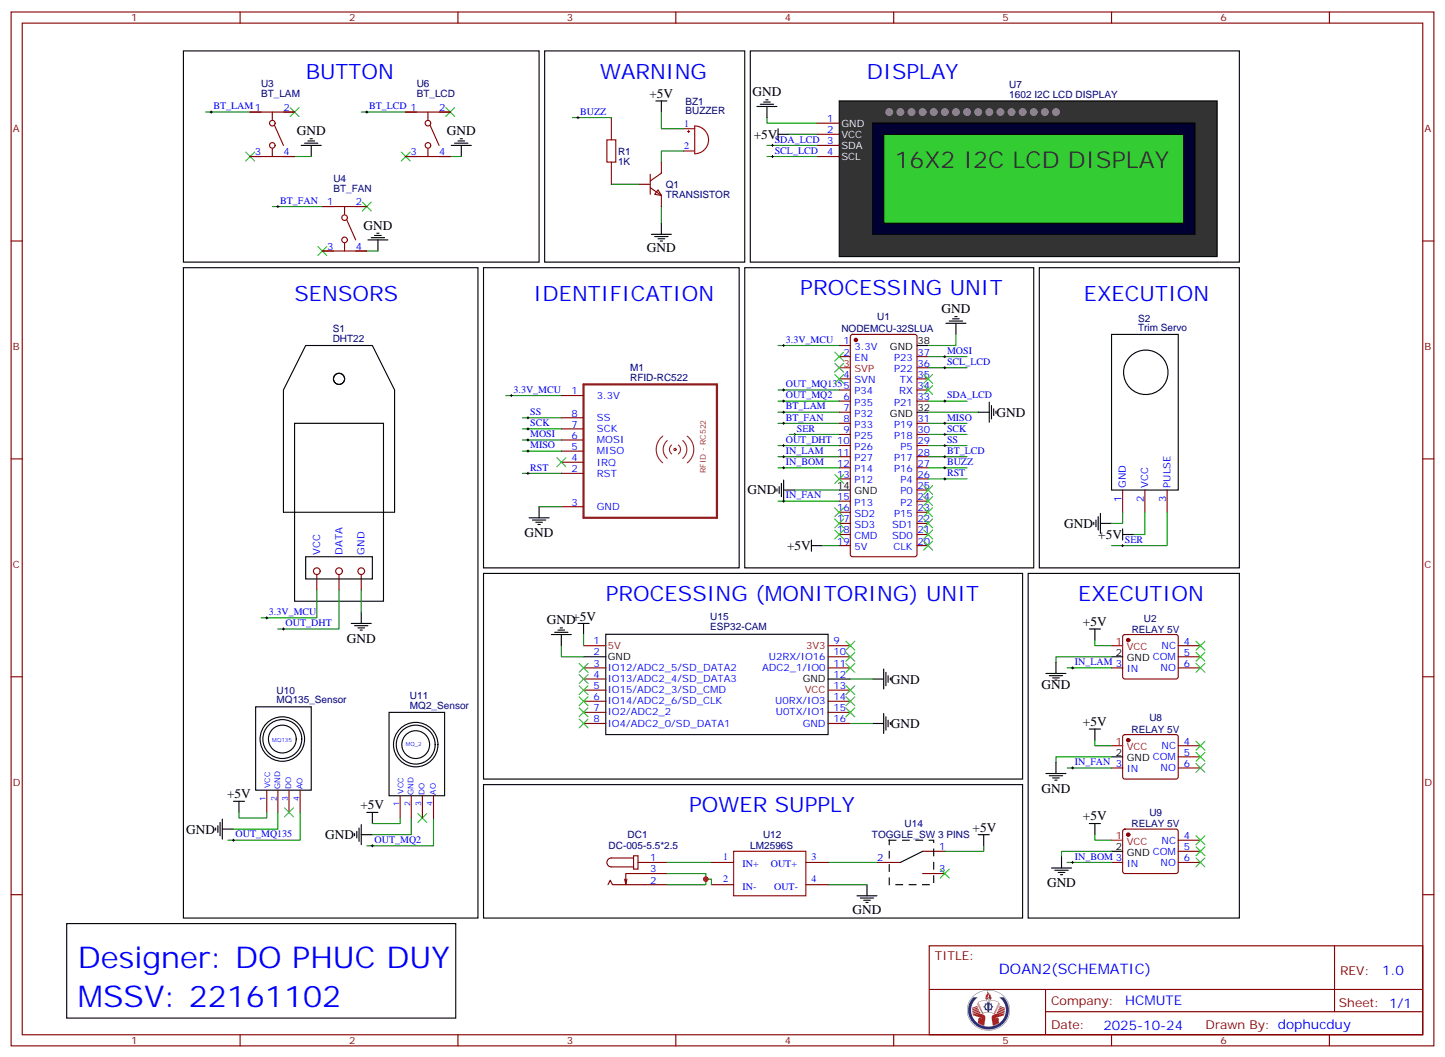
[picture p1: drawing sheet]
# EasyEDA schematic Schematic_Livestock control and monitoring system.json
TITLE: DOAN2(SCHEMATIC); REV: 1.0; Date: 2025-10-24; Sheet: 1/1; Drawn By: dophucduy; Company: HCMUTE

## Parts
BZ1  BUZZER  [BUZZER_BEEPER:BUZZER_12X9.5RM7.6]
DC1  DC-005-5.5*2.5  [DC-IN-TH_DC-005-2]
M1  RFID-RC522  [ARUN-RFID]
Q1  TRANSISTOR  [NPN-TRANSISTOR]
R1  1K  [AXIAL-1.5]
S1  DHT22  [DHT22]
S2  Trim Servo  [RC-SERVO-CONNECTOR]
U1  NODEMCU-32SLUA  [COMM-TH_NODEMCU-32SLUA]
U2  RELAY 5V  [RELAY MODULE LOW/HIGH - PCB]
U3  BT_LAM  [SW-TH_4P-L6.0-W6.0-P4.50-LS6.1]
U4  BT_FAN  [SW-TH_4P-L6.0-W6.0-P4.50-LS6.1]
U6  BT_LCD  [SW-TH_4P-L6.0-W6.0-P4.50-LS6.1]
U7  1602 I2C LCD DISPLAY  [I2C LCD FTPRNT]
U8  RELAY 5V  [RELAY MODULE LOW/HIGH - PCB]
U9  RELAY 5V  [RELAY MODULE LOW/HIGH - PCB]
U10  MQ135_Sensor  [MQ135_MODULO]
U11  MQ2_Sensor  [MQ135_MODULO]
U12  LM2596S  [LM2596:YAAJ_DCDC_STEPDOWN_LM2596]
U14  TOGGLE_SW 3 PINS  [TOGGLE SWITCH]
U15  ESP32-CAM  [ESP32-CAM]

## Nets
3.3V_MCU: M1.1(3.3V) S1.1(VCC) U1.1(3.3V)
+5V: BZ1.1(+) S2.2(VCC) U1.19(5V) U2.1(VCC) U7.2(VCC) U8.1(VCC) U9.1(VCC) U10.1(VCC) U11.1(VCC) U14.1 U15.1(5V)
GND: M1.3(GND) Q1.1(E) S1.3(GND) S2.1(GND) U1.14(GND) U1.32(GND) U1.38(GND) U2.2(GND) U3.4 U4.4 U6.4 U7.1(GND) U8.2(GND) U9.2(GND) U10.2(GND) U11.2(GND) U12.4(OUT-) U15.2(GND) U15.12(GND) U15.16(GND)
BT_FAN: U1.8(P33) U4.1
BT_LAM: U1.7(P32) U3.1
BT_LCD: U1.28(P17) U6.1
BUZZ: R1.2 U1.27(P16)
IN_BOM: U1.12(P14) U9.3(IN)
IN_FAN: U1.15(P13) U8.3(IN)
IN_LAM: U1.11(P27) U2.3(IN)
MISO: M1.5(MISO) U1.31(P19)
MOSI: M1.6(MOSI) U1.37(P23)
OUT_DHT: S1.2(DATA) U1.10(P26)
OUT_MQ2: U1.6(P35) U11.4(AO)
OUT_MQ135: U1.5(P34) U10.4(AO)
RST: M1.2(RST) U1.26(P4)
SCK: M1.7(SCK) U1.30(P18)
SCL_LCD: U1.36(P22) U7.4(SCL)
SDA_LCD: U1.33(P21) U7.3(SDA)
SER: S2.3(PULSE) U1.9(P25)
SS: M1.8(SS) U1.29(P5)
Net-(BZ1-2): BZ1.2(-) Q1.3(C)
Net-(DC1-1): DC1.1 U12.1(IN+)
Net-(DC1-2): DC1.2 DC1.3 U12.2(IN-)
Net-(Q1-2): Q1.2(B) R1.1
Net-(U12-3): U12.3(OUT+) U14.2

Not connected (* = marked no-connect by the designer): M1 4(IRQ)*; U1 2(EN)* 3(SVP)* 4(SVN)* 13(P12)* 16(SD2)* 17(SD3)* 18(CMD)* 20(CLK)* 21(SD0)* 22(SD1)* 23(P15)* 24(P2)* 25(P0)* 34(RX)* 35(TX)*; U2 4(NC)* 5(COM)* 6(NO)*; U3 2* 3*; U4 2* 3*; U6 2* 3*; U8 4(NC)* 5(COM)* 6(NO)*; U9 4(NC)* 5(COM)* 6(NO)*; U10 3(DO)*; U11 3(DO)*; U14 3*; U15 3(IO12/ADC2_5/SD_DATA2)* 4(IO13/ADC2_4/SD_DATA3)* 5(IO15/ADC2_3/SD_CMD)* 6(IO14/ADC2_6/SD_CLK)* 7(IO2/ADC2_2)* 8(IO4/ADC2_0/SD_DATA1)* 9(3V3)* 10(U2RX/IO16)* 11(ADC2_1/IO0)* 13(VCC)* 14(U0RX/IO3)* 15(U0TX/IO1)*

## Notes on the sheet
- BUTTON
- WARNING
- DISPLAY
- PROCESSING UNIT
- SENSORS
- IDENTIFICATION
- EXECUTION
- PROCESSING (MONITORING) UNIT
- EXECUTION
- POWER SUPPLY
- Designer: DO PHUC DUY
- MSSV: 22161102
